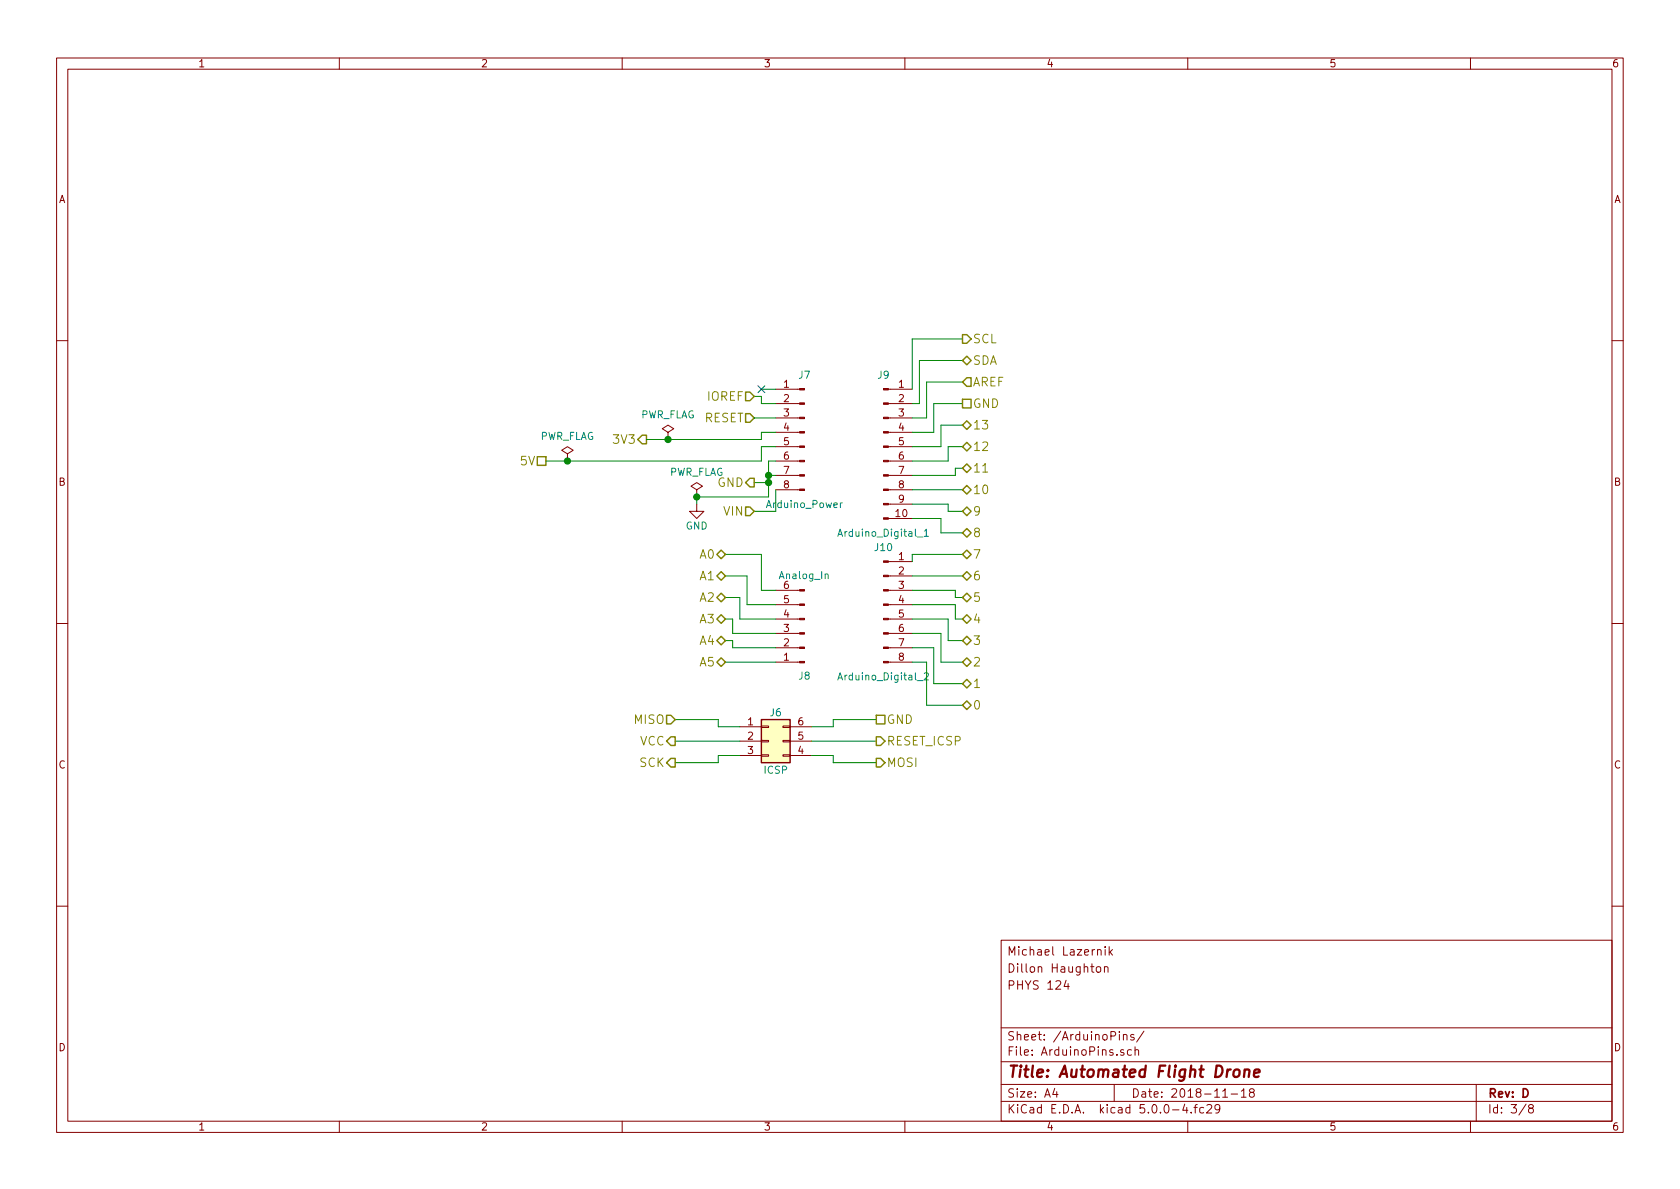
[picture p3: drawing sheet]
<svg xmlns="http://www.w3.org/2000/svg" width="297mm" height="210mm" viewBox="0 0 297 210" stroke-linecap="round" stroke-linejoin="round" font-family="sans-serif">
<g fill="none" stroke="#840000" stroke-width=".18">
<path d="M10 10.3h277v189.9h-277zM12 12.2h273v186.1h-273zM60 10.3v1.9M110 10.3v1.9M160 10.3v1.9M210 10.3v1.9M260 10.3v1.9M10 60.2h2M118.1 76.4l1-.6-1-.6-1 .6 1 .6v1.3M118.1 77.7h.1M137.2 79h4.2M137.2 76.4h4.2"/>
<path d="M137.2 73.9h4.2M137.2 71.4h4.2M137.2 68.8h4.2M157.1 79h4.2M157.1 76.4h4.2M157.1 73.9h4.2M157.1 71.4h4.2M157.1 68.8h4.2M285 60.2h2M100.3 80.3l1-.7-1-.6-1 .6 1 .7v1.2M100.3 81.5h.1M123.2 89.1v1.3h1.3l-1.3 1.3-1.3-1.3h1.3"/>
<path d="M123.2 86.6l1-.6-1-.7-1 .7 1 .6v1.3M123.2 87.9h.1M137.2 86.6h4.2M137.2 84.1h4.2M137.2 81.5h4.2M157.1 99.3h4.2M157.1 91.7h4.2M157.1 89.1h4.2M157.1 86.6h4.2M157.1 84.1h4.2M157.1 81.5h4.2M10 110.3h2"/>
<path d="M137.2 117.1h4.2M137.2 114.5h4.2M137.2 112h4.2M137.2 109.5h4.2M137.2 106.9h4.2M137.2 104.4h4.2M157.1 117.1h4.2M157.1 114.5h4.2M157.1 112h4.2M157.1 109.5h4.2M157.1 106.9h4.2M157.1 104.4h4.2"/>
<path d="M157.1 101.8h4.2M285 110.3h2M130.8 128.5h3.8M130.8 131.1h3.8M130.8 133.6h3.8M134.6 133.5h1.3v.2h-1.3zM134.6 130.9h1.3v.3h-1.3zM134.6 128.4h1.3v.2h-1.3zM138.4 133.5h1.3v.2h-1.3zM138.4 130.9h1.3v.3h-1.3zM138.4 128.4h1.3v.2h-1.3zM139.7 128.5h3.8"/>
<path d="M139.7 131.1h3.8M139.7 133.6h3.8M10 160.2h2M177 166.3h108v32h-108zM188.5 173.3l-.4 1.1h1M188.8 173.9v1M193.9 171.1l.2-.2 .5 .2v.7l-.3 .1-.4-.1zM194.1 168l.2-.1 .3 .1 .1 .9M195.3 171.1v-.1a.37 .37 0 0 1 .6 .1v.8M195.3 170.9v1M195.4 167.4v.2M195.4 167.9v1"/>
<path d="M196.1 167.4v1.5M196.3 168.3l.4 .6M196.7 167.9l-.6 .6M285 160.2h2M60 198.3v1.9M110 198.3v1.9M160 198.3v1.9M177 194.8h108M177 191.8h108M177 187.8h108M177 181.8h108M186.5 192.5l-.4 1h1"/>
<path d="M186.8 193v1M197 191.8v3M197.9 182.4v.2M197.9 182.9v1M198.6 183.1l.2-.2 .4 .1 .1 .9M198.6 182.9v1M198.7 185.7l-.4-.1-.2 .2 .1 .2 .5 .2v.3h-.6M200.1 185.7l-.5-.1-.3 .3 .2 .6h.6M200.5 183a.37 .37 0 0 0-.6 .1l.1 .3 .5 .1 .1 .1-.3 .3-.4-.1M200.7 185.7l.2-.1 .4 .1v.9M200.7 185.1v1.5M202.3 182.3l-1.3 2"/>
<path d="M209.5 195.2l-.4 1.1h.9M209.8 195.8v1M210 198.3v1.9M210.6 196.7v.1M211.1 195.8h.6M211.7 195.3l-.4 .2v1.3M212.8 195.9l-.4-.1-.3 .3 .1 .6 .2 .1 .4-.1M213.4 195.5l.2-.2h.4l.2 .5-.9 1h.9M215.7 196l-.2 .2a.48 .48 0 0 1-.6-.1v-.6a.48 .48 0 0 1 .6-.1l.1 .1a1.19 1.19 0 0 1-.2 1.2l-.4 .1M216.2 194h.8M217.7 193.5h1.1M219.5 193l.4-.5v1.5"/>
<path d="M219.5 194h.8M221.2 193.2l-.3-.3 .1-.2 .2-.2 .4 .1 .2 .2-.1 .2-.6 .2a.48 .48 0 0 0-.1 .7l.2 .1 .5-.1a.48 .48 0 0 0-.1-.7h-.1M260 198.3v1.9M261 191.8v6.5M269.8 195.2l-1.2 2M270.6 196l-.3-.2v-.2l.3-.3h.2l.3 .3-.1 .2-.6 .2a.48 .48 0 0 0-.1 .7l.3 .1 .4-.1a.48 .48 0 0 0-.2-.7"/>
</g>
<path d="M218.3 189.3a.51 .51 0 0 1 .5-.2 .51 .51 0 0 1 .4 .4l-.1 .6a.56 .56 0 0 1-.5 .4 .56 .56 0 0 1-.5-.4zM220.1 189.3a.52 .52 0 0 1 .8 .1l-.1 1M220.1 189.1l-.2 1.3M221.7 189.8l1-.2v-.4l-.6-.1-.3 .3v.9l.1 .1 .6-.1" fill="none" stroke="#840000" stroke-width=".41"/>
<g fill="#840000" stroke="#840000" stroke-width=".18">
<path d="M156.2 117h.9v.2h-.9z"/>
<path d="M156.2 114.4h.9v.3h-.9z"/>
<path d="M156.2 111.9h.9v.2h-.9z"/>
<path d="M156.2 109.3h.9v.3h-.9z"/>
<path d="M156.2 106.8h.9v.3h-.9z"/>
<path d="M156.2 104.3h.9v.2h-.9z"/>
<path d="M156.2 101.7h.9v.3h-.9z"/>
<path d="M156.2 99.2h.9v.2h-.9z"/>
<path d="M156.2 91.6h.9v.2h-.9z"/>
<path d="M156.2 89h.9v.3h-.9z"/>
<path d="M156.2 86.5h.9v.2h-.9z"/>
<path d="M156.2 83.9h.9v.3h-.9z"/>
<path d="M156.2 81.4h.9v.3h-.9z"/>
<path d="M156.2 78.9h.9v.2h-.9z"/>
<path d="M156.2 76.3h.9v.3h-.9z"/>
<path d="M156.2 73.8h.9v.2h-.9z"/>
<path d="M156.2 71.2h.9v.3h-.9z"/>
<path d="M156.2 68.7h.9v.3h-.9z"/>
<path d="M141.4 104.3h.8v.2h-.8z"/>
<path d="M141.4 106.8h.8v.3h-.8z"/>
<path d="M141.4 109.3h.8v.3h-.8z"/>
<path d="M141.4 111.9h.8v.2h-.8z"/>
<path d="M141.4 114.4h.8v.3h-.8z"/>
<path d="M141.4 117h.8v.2h-.8z"/>
<path d="M141.4 86.5h.8v.2h-.8z"/>
<path d="M141.4 83.9h.8v.3h-.8z"/>
<path d="M141.4 81.4h.8v.3h-.8z"/>
<path d="M141.4 78.9h.8v.2h-.8z"/>
<path d="M141.4 76.3h.8v.3h-.8z"/>
<path d="M141.4 73.8h.8v.2h-.8z"/>
<path d="M141.4 71.2h.8v.3h-.8z"/>
<path d="M141.4 68.7h.8v.3h-.8z"/>
</g>
<path d="M148.6 88.9v.9M148.9 88.9l-.2 .1-.1 .1M162.2 95h1M163.4 93.9l.4-.3v1.2M163.4 94.8h.8M145.9 101.6l.2-.1h.3v.8M163.4 119.1l.5-.1 .3 .3-.8 .9h.8M162.2 120.4h1" fill="none" stroke="#008484" stroke-width=".18"/>
<g fill="none" stroke="#008400" stroke-width=".18">
<path d="M170.2 59.9h-8.9v8.9M133.3 70.1h1.3v1.3h2.6M133.3 73.9h3.9M134.6 68.8h2.6M137.2 76.4h-2.6v1.3h-20.3M137.2 79h-2.6v2.5h-38.1M170.2 63.7h-7.6v7.7h-1.3M170.2 71.4h-5.1v5h-3.8M170.2 75.2h-3.8v3.8h-5.1M170.2 79h-2.6v2.5h-6.3M170.2 67.6h-6.4v6.3h-2.5M128.3 98h6.3v6.4h2.6"/>
<path d="M133.3 85.3h2.6M135.9 84.1h1.3M137.2 81.5h-1.3v6.4h-12.7v1.2M137.2 86.6v3.8h-3.9M161.3 91.7h5.1v2.5h3.8M161.3 89.1h6.3v1.3h2.6M161.3 86.6h8.9M170.2 82.8h-1.3v1.3h-7.6M170.2 98h-8.9v1.3M128.3 117.1h8.9M128.3 113.3h1.2v1.2h7.7M128.3 109.5h1.2v2.5h7.7"/>
<path d="M128.3 105.7h2.5v3.8h6.4M128.3 101.8h3.8v5.1h5.1M161.3 117.1h2.5v7.6h6.4M161.3 112h5.1v5.1h3.8M161.3 114.5h3.8v6.4h5.1M161.3 109.5h6.3v3.8h2.6M161.3 106.9h7.6v2.6h1.3M161.3 104.4h7.6v1.3h1.3M161.3 101.8h8.9M119.4 127.2h7.6v1.3h3.8M119.4 131.1h11.4M130.8 133.6h-3.8v1.3h-7.6"/>
<path d="M143.5 131.1h11.4M143.5 133.6h3.8v1.3h7.6M154.9 127.2h-7.6v1.3h-3.8"/>
</g>
<g fill="#008400" stroke="#008400" stroke-width=".25">
<circle cx="135.9" cy="84.1" r=".51"/>
<circle cx="135.9" cy="85.3" r=".51"/>
<circle cx="118.1" cy="77.7" r=".51"/>
<circle cx="100.3" cy="81.5" r=".51"/>
<circle cx="123.2" cy="87.9" r=".51"/>
</g>
<g fill="none" stroke="#848400" stroke-width=".25">
<path d="M170.2 59.2h.7l.8 .7-.8 .8h-.7zM112.8 77.7l.7-.7h.8v1.5h-.8zM131.8 73.1h.8l.7 .8-.7 .8h-.8zM131.8 69.3h.8l.7 .8-.7 .8h-.8zM170.2 70.6h1.5v1.5h-1.5zM170.9 63l.8 .7-.8 .8-.7-.8zM170.9 66.8h.8v1.5h-.8l-.7-.7zM170.9 74.4l.8 .8-.8 .7-.7-.7zM170.9 78.2l.8 .8-.8 .8-.7-.8zM95 80.8h1.5v1.5h-1.5zM126.7 98l.8-.7 .8 .7-.8 .8zM131.8 89.7h.8l.7 .7-.7 .8h-.8z"/>
<path d="M132.6 84.6h.7v1.5h-.7l-.8-.8zM170.2 82.8l.7-.8 .8 .8-.8 .8zM170.2 86.6l.7-.8 .8 .8-.8 .8zM170.2 90.4l.7-.7 .8 .7-.8 .8zM170.2 94.2l.7-.7 .8 .7-.8 .8zM170.2 98l.7-.7 .8 .7-.8 .8zM126.7 117.1l.8-.8 .8 .8-.8 .8zM126.7 113.3l.8-.8 .8 .8-.8 .7zM126.7 109.5l.8-.8 .8 .8-.8 .7zM126.7 105.7l.8-.8 .8 .8-.8 .7zM126.7 101.8l.8-.7 .8 .7-.8 .8zM170.2 101.8l.7-.7 .8 .7-.8 .8z"/>
<path d="M170.2 105.7l.7-.8 .8 .8-.8 .7zM170.2 109.5l.7-.8 .8 .8-.8 .7zM170.2 113.3l.7-.8 .8 .8-.8 .7zM170.2 117.1l.7-.8 .8 .8-.8 .8zM117.9 126.5h.7l.8 .7-.8 .8h-.7zM118.6 134.1h.8v1.5h-.8l-.7-.7zM118.6 130.3h.8v1.5h-.8l-.7-.7zM154.9 130.3h.8l.8 .8-.8 .7h-.8zM154.9 126.5h1.6v1.5h-1.6zM154.9 134.1h.8l.8 .8-.8 .7h-.8zM170.2 120.9l.7-.8 .8 .8-.8 .8zM170.2 124.7l.7-.8 .8 .8-.8 .8z"/>
</g>
<path d="M134 68.2l1.2 1.2M135.2 68.2l-1.2 1.2" fill="none" stroke="#000084" stroke-width=".18"/>
<path d="M134.6 127.2h5.1v7.7h-5.1z" fill="#ffffc2" stroke="#ffffc2" stroke-width=".18"/>
<path d="M134.6 127.2h5.1v7.7h-5.1z" fill="none" stroke="#840000" stroke-width=".25"/>
<text font-size="2.8" fill="#840000" x="178" y="190.5">Title: Automated Flight Drone</text>
<g font-size="2.1" fill="#848400">
<text x="172" y="60.7">SCL</text>
<text x="172" y="64.5">SDA</text>
<text x="125.1" y="70.9">IOREF</text>
<text x="172" y="68.3">AREF</text>
<text x="124.5" y="74.7">RESET</text>
<text x="172" y="72.1">GND</text>
<text x="172" y="75.9">13</text>
<text x="92.2" y="82.3">5V</text>
<text x="108.7" y="78.5">3V3</text>
<text x="172" y="79.8">12</text>
<text x="172" y="83.6">11</text>
<text x="126.8" y="86.1">GND</text>
<text x="172" y="87.4">10</text>
<text x="128" y="91.2">VIN</text>
<text x="172" y="91.2">9</text>
<text x="172" y="95">8</text>
<text x="123.8" y="98.8">A0</text>
<text x="172" y="98.8">7</text>
<text x="123.8" y="106.4">A2</text>
<text x="123.8" y="102.6">A1</text>
<text x="172" y="102.6">6</text>
<text x="172" y="106.4">5</text>
<text x="123.8" y="110.2">A3</text>
<text x="172" y="110.2">4</text>
<text x="123.8" y="117.9">A5</text>
<text x="123.8" y="114">A4</text>
<text x="172" y="114">3</text>
<text x="172" y="117.9">2</text>
<text x="172" y="121.7">1</text>
<text x="172" y="125.5">0</text>
<text x="112.2" y="128">MISO</text>
<text x="113.1" y="131.8">VCC</text>
<text x="156.7" y="131.8">RESET_ICSP</text>
<text x="156.7" y="128">GND</text>
<text x="113.1" y="135.6">SCK</text>
<text x="156.7" y="135.6">MOSI</text>
</g>
<g font-size="2.1" fill="#840000">
<text x="178" y="172">Dillon Haughton</text>
<text x="178" y="169">Michael Lazernik</text>
<text x="178" y="175">PHYS 124</text>
<text x="178" y="184">Sheet: /ArduinoPins/</text>
<text x="178" y="186.7">File: ArduinoPins.sch</text>
<text x="178" y="196.9">KiCad E.D.A. kicad 5.0.0-4.fc29</text>
<text x="178" y="194.1">Size: A4</text>
<text x="200" y="194.1">Date: 2018-11-18</text>
<text x="263" y="194.1">Rev: D</text>
<text x="263" y="196.9">Id: 3/8</text>
</g>
<g font-size="1.8" fill="#840000">
<text x="35" y="11.9">1</text>
<text x="85" y="11.9">2</text>
<text x="135" y="11.9">3</text>
<text x="185" y="11.9">4</text>
<text x="235" y="11.9">5</text>
<text x="285" y="11.9">6</text>
<text x="10.4" y="35.9">A</text>
<text x="285.4" y="35.9">A</text>
<text x="138.6" y="68.6">1</text>
<text x="138.6" y="71.1">2</text>
<text x="158.9" y="68.6">1</text>
<text x="158.9" y="71.1">2</text>
<text x="138.6" y="73.7">3</text>
<text x="138.6" y="76.2">4</text>
<text x="158.9" y="73.7">3</text>
<text x="158.9" y="76.2">4</text>
<text x="138.6" y="78.7">5</text>
<text x="138.6" y="81.3">6</text>
<text x="138.6" y="83.8">7</text>
<text x="158.9" y="78.7">5</text>
<text x="158.9" y="81.3">6</text>
<text x="158.9" y="83.8">7</text>
<text x="10.4" y="85.9">B</text>
<text x="138.6" y="86.4">8</text>
<text x="158.9" y="86.4">8</text>
<text x="158.9" y="88.9">9</text>
<text x="285.4" y="85.9">B</text>
<text x="158.4" y="91.4">10</text>
<text x="158.9" y="99.1">1</text>
<text x="158.9" y="101.6">2</text>
<text x="138.6" y="106.7">5</text>
<text x="138.6" y="104.1">6</text>
<text x="158.9" y="104.1">3</text>
<text x="158.9" y="106.7">4</text>
<text x="138.6" y="111.8">3</text>
<text x="138.6" y="109.2">4</text>
<text x="158.9" y="109.2">5</text>
<text x="158.9" y="111.8">6</text>
<text x="138.6" y="116.8">1</text>
<text x="138.6" y="114.3">2</text>
<text x="158.9" y="114.3">7</text>
<text x="158.9" y="116.8">8</text>
<text x="132.2" y="128.3">1</text>
<text x="132.2" y="130.8">2</text>
<text x="141.1" y="130.8">5</text>
<text x="141.1" y="128.3">6</text>
<text x="10.4" y="135.9">C</text>
<text x="132.2" y="133.3">3</text>
<text x="141.1" y="133.3">4</text>
<text x="285.4" y="135.9">C</text>
<text x="10.4" y="185.9">D</text>
<text x="285.4" y="185.9">D</text>
<text x="35" y="199.9">1</text>
<text x="85" y="199.9">2</text>
<text x="135" y="199.9">3</text>
<text x="185" y="199.9">4</text>
<text x="235" y="199.9">5</text>
<text x="285" y="199.9">6</text>
</g>
<g font-size="1.8" fill="#008484">
<text x="141.3" y="67">J7</text>
<text x="155.2" y="67">J9</text>
<text x="95.4" y="77.8">PWR_FLAG</text>
<text x="113.2" y="74">PWR_FLAG</text>
<text x="118.2" y="84.1">PWR_FLAG</text>
<text x="135.7" y="89.8">Arduino_Power</text>
<text x="121.2" y="93.6">GND</text>
<text x="148.6" y="94.9">Arduino_Digital_1</text>
<text x="154.7" y="97.5">J10</text>
<text x="137.9" y="102.4">Analog_In</text>
<text x="141.3" y="120.2">J8</text>
<text x="148.6" y="120.3">Arduino_Digital_2</text>
<text x="136.2" y="126.7">J6</text>
<text x="135.1" y="136.8">ICSP</text>
</g>
</svg>
